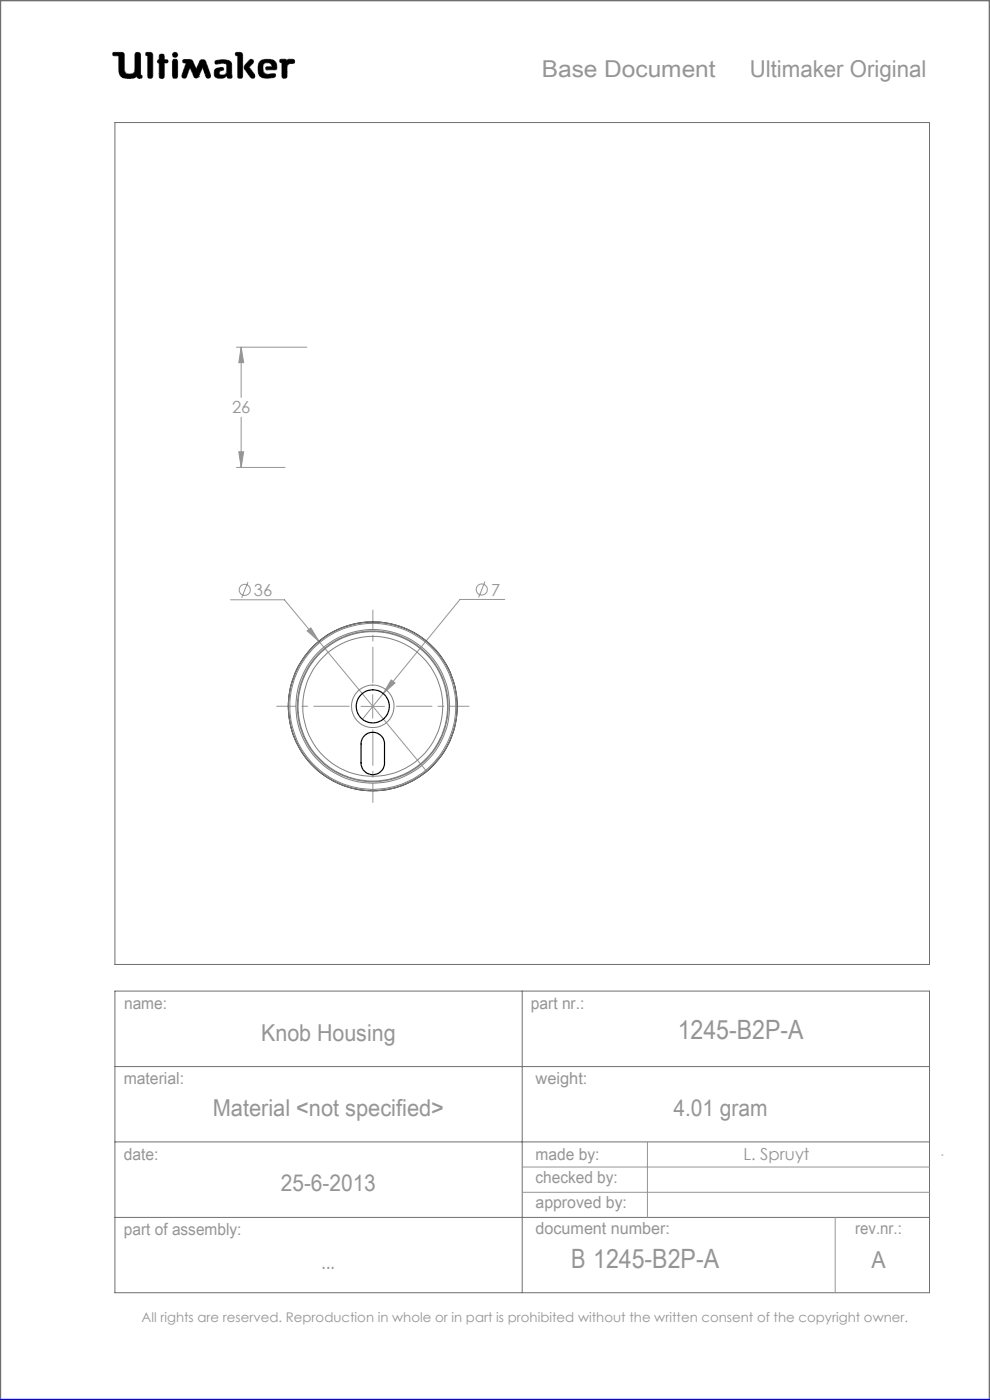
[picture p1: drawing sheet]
<svg xmlns="http://www.w3.org/2000/svg" width="210mm" height="297mm" viewBox="0 0 210 297" stroke-linecap="round" stroke-linejoin="round" font-family="sans-serif">
<g fill="none" stroke="#6f6f6f" stroke-width=".21">
<path d="M24 11.1h1.9l.4 .3 .2 3.9a1.51 1.51 0 0 0 2 0l.2-4a.77 .77 0 0 1 1 0l.1 4.6 .3 .1a.39 .39 0 0 1-.3 .6l-.6-.1-.1-.3a3.8 3.8 0 0 1-3 .3l-.6-.5-.2-.6-.1-3.6h-1a.39 .39 0 0 1-.3-.2 .39 .39 0 0 1 .1-.5zM31 11.1l1.2 .1 .2 .4-.1 4.8a.6 .6 0 0 1-.6 .2 .6 .6 0 0 1-.4-.5v-4.3l-.4-.1zM33.8 12.7v-1.1a.6 .6 0 0 1 .7-.1 .6 .6 0 0 1 .4 .5v.7h.6a.37 .37 0 0 1 0 .6l-.6 .1-.1 3.1a.6 .6 0 0 1-.6 .1 .6 .6 0 0 1-.4-.5v-2.7M33.8 12.7h.1M33.8 13.4h.1M33.8 15.7h.1M33.8 12.7h-.3l-.1 .3v.2l.4 .2M36.7 11.3l.4-.2 .4 .2 .2 .3-.2 .4-.4 .2-.4-.2-.1-.4zM36.8 12.6h.7l.2 .5v3l-.2 .5h-.7l-.2-.5v-3zM38.9 12.7l1.4-.1 .4 .2 .9 1.9 .7-1.6a.73 .73 0 0 1 .7-.5 .73 .73 0 0 1 .7 .5l1 2.8-.1 .5a.53 .53 0 0 1-.5 .2 .53 .53 0 0 1-.4-.3l-.7-2-1 2.1-.4 .2-.4-.2-.9-2.1-.7 2a.54 .54 0 0 1-.5 .3 .54 .54 0 0 1-.5-.2v-.5l.9-2.5-.7-.2zM42.1 16.3h.1M45.6 12.9a3.7 3.7 0 0 1 3.4 .3l.1 .5 .1 2.7a.64 .64 0 0 1-1-.2l-.1-.1a1.93 1.93 0 0 1-2.5 .2 1.32 1.32 0 0 1 .4-1.8l1-.2 .3 .1 .1 .2v.3a.73 .73 0 0 0-.9 .8 .98 .98 0 0 0 1.4 0l.2-.6-.1-1.5a2.59 2.59 0 0 0-2 0l-.4-.2z"/>
<path d="M50 11.1l1.3 .1 .2 .4-.1 4.8a.57 .57 0 0 1-.6 .2 .57 .57 0 0 1-.4-.5v-4.3l-.4-.1zM52.9 12.8l.4-.2 .4 .1 .1 .4-1 1.1 1.2 1.6 .1 .5-.2 .3h-.4a5.9 5.9 0 0 1-1.7-2.2l.1-.6zM55 13.3a2.62 2.62 0 0 1 3.5-.1l.2 1.1-.1 .5h-2l-.2-.1v-.5l1.3-.1-.2-.5a1.24 1.24 0 0 0-1.6 .1l-.1 1.1 .2 .6 .8 .4 1.5-.2 .1 .1v.6a3.8 3.8 0 0 1-3.3-.1 3.2 3.2 0 0 1-.1-2.9zM56.6 14.8h.1M59.4 12.6h1.2l.3 .3a1.21 1.21 0 0 1 1.5-.2v.7l-.9 .1-.6 .4-.1 2.5a.6 .6 0 0 1-.6 .2 .6 .6 0 0 1-.4-.5v-2.8l-.5-.2zM24.4 26h172.8v178.6h-172.8zM24.4 210.3h172.8v63.9h-172.8zM110.8 210.3v63.9M24.4 226.3h172.8M24.4 242.2h172.8M24.4 258.3h172.8"/>
</g>
<path d="M0 297v-297h210v297" fill="none" stroke="#6f6f6f" stroke-width=".5"/>
<g fill="none" stroke="#959595" stroke-width=".21">
<path d="M50.2 73.7h14.9M51.2 73.7l.5 3.2h-1zM51.2 73.7v10.6M50.2 99.2h10.3M50.7 95.8h1l-.5 3.4zM51.2 88.5v10.7M48.9 127.2h11.4l7.4 8.9M52.6 123.5l-1.3 3.3M65.2 133.8l.7-.6 1.8 2.9zM67.7 136.1l22.8 27.5M102.9 123.4l-1.4 3.3M107.1 127.2h-9.5l-16.3 19.9"/>
<path d="M76.6 149.9h5M79.1 147.4v5M81.3 147.1l-4.4 5.5M83 144.2l.8 .7-2.5 2.2zM110.8 247.6h86.4M110.8 252.9h86.4M137.3 242.2v16.1M177.2 258.3v15.9M199.7 245h.3"/>
<circle cx="51.9" cy="125.1" r="1.18"/>
<circle cx="102.2" cy="125.1" r="1.18"/>
</g>
<path d="M0 297h210" fill="none" stroke="#00f" stroke-width=".5"/>
<path d="M45.7 12.9l-.1 .5 .2 .2 1.2-.2 .9 .1 .2 .3-.1 1.4a.84 .84 0 0 1-.6 .7 .84 .84 0 0 1-.9-.3l.1-.4 .4-.2a.36 .36 0 0 0 .4-.4 .36 .36 0 0 0-.4-.3 1.23 1.23 0 0 0-1.6 1 1.07 1.07 0 0 0 .3 1.1 1.07 1.07 0 0 0 1.1 .2h.6l.3-.2a.28 .28 0 0 1 .4-.3 .28 .28 0 0 1 .2 .4 .57 .57 0 0 0 .6 .2 .57 .57 0 0 0 .3-.6l-.1-2.4a1.23 1.23 0 0 0-1.5-1zM50 11.1v.6l.4 .1v4.6l.3 .2h.5l.3-.3v-4.8l-.4-.4zM53 12.7l-1.2 1.3v.5l1.4 2 .6 .1 .2-.2v-.6l-1.2-1.6 1-.9v-.4l-.4-.3zM55.2 12.9a2.9 2.9 0 0 0 .1 3.4l.5 .2 1 .1 1.4-.2 .3-.2-.1-.5-.2-.1-1.4 .2-.6-.2-.3-.4-.1-.5a.99 .99 0 0 1 .7-1.3 .99 .99 0 0 1 1.2 .7l-1.2 .1-.2 .4 .3 .2h1.5a.51 .51 0 0 0 .6-.1 .51 .51 0 0 0 0-.6 1.62 1.62 0 0 0-2-1.5l-1.1 .1zM59.4 12.6l-.1 .6 .5 .1v3l.2 .3h.6l.3-.4v-2.3l.6-.4 .9-.1 .1-.5-.3-.3h-1l-.3 .3-.4-.3zM36.7 12.7l-.1 .3v3.4l.2 .2h.7l.2-.3v-3.4l-.2-.3zM36.6 11.6a.56 .56 0 0 0 1.1 0 .56 .56 0 0 0-1.1 0zM33.8 11.6v1.1l-.4 .2v.4l.4 .1v2.9l.2 .3h.5l.4-.4v-2.8l.7-.1 .1-.4-.3-.2h-.5v-.8l-.2-.4h-.6zM31 11.1l-.1 .6 .4 .1v4.5l.3 .3h.5l.3-.5v-4.7l-.4-.3zM38.8 12.7v.5l.7 .2-.9 2.5 .1 .6 .5 .1 .3-.2 .8-2.1 .9 2.1 .3 .2h.3l.3-.2 .9-2.1 .7 2.1 .6 .2 .4-.2v-.5l-1-2.8-.3-.4h-.7l-.3 .2-.8 1.8-.9-1.9-.4-.2zM24 11.2v.6h1.2v2.7a1.76 1.76 0 0 0 2.2 2.1h.9l.8-.4 .3 .4h.6l.2-.2-.1-.4-.3-.1v-4.4l-.4-.4h-.5l-.3 .4v3.4a.81 .81 0 0 1-1.1 .8h-.1a.86 .86 0 0 1-1-1.1l-.1-3.3-.4-.2z" fill-rule="evenodd" fill="#000"/>
<path d="M74.1 149.8h-15.4M79.1 144.8v-15.4M79.1 154.8v15.4M84.1 149.8h15.4" fill="none" stroke="#959595" stroke-width=".21" stroke-dasharray="15.2 1.3 1.3 1.3" stroke-dashoffset="7.7"/>
<path d="M65.2 133.8l2.5 2.3-1.8-2.9zM83 144.2l-1.7 2.9 2.5-2.2zM51.2 73.7l.5 3.2h-1zM50.7 95.8h1l-.5 3.4z" fill="#959595"/>
<g fill="none" stroke="#000" stroke-width=".25">
<path d="M77.3 156.1a2.49 2.49 0 0 1 2.7-.6 2.49 2.49 0 0 1 1.6 2.3v4.1a2.49 2.49 0 0 1-2.5 2.5 2.49 2.49 0 0 1-2.5-2.5v-4.4l.3-.9z"/>
<circle cx="79.1" cy="149.8" r="17.9"/>
<circle cx="79.1" cy="149.8" r="3.5"/>
</g>
<g fill="none" stroke="#808080" stroke-width=".21">
<circle cx="79.1" cy="149.9" r="17.6"/>
<circle cx="79.1" cy="149.9" r="16.3"/>
<circle cx="79.1" cy="149.8" r="16"/>
<circle cx="79.1" cy="149.9" r="15.8"/>
<circle cx="79.1" cy="149.8" r="14.8"/>
<circle cx="79.1" cy="149.8" r="17.9"/>
<circle cx="79.1" cy="149.8" r="4.5"/>
</g>
<g font-size="5.6" fill="#959595">
<text x="143.8" y="220.3">1245-B2P-A</text>
<text x="121.1" y="269.1">B 1245-B2P-A</text>
</g>
<g font-size="4.9" fill="#959595">
<text x="114.9" y="16.3">Base Document</text>
<text x="159" y="16.3">Ultimaker Original</text>
<text x="55.4" y="220.9">Knob Housing</text>
<text x="45.1" y="236.7">Material &lt;not specified&gt;</text>
<text x="142.8" y="236.7">4.01 gram</text>
<text x="59.6" y="252.7">25-6-2013</text>
<text x="68.2" y="269.3">...</text>
<text x="184.9" y="269.1">A</text>
</g>
<g font-size="3.5" fill="#959595">
<text x="49.2" y="87.7">26</text>
<text x="53.9" y="126.5">36</text>
<text x="104.2" y="126.4">7</text>
<text x="26.3" y="214.1">name:</text>
<text x="112.6" y="214">part nr.:</text>
<text x="26.2" y="229.9">material:</text>
<text x="113.6" y="229.9">weight:</text>
<text x="26.3" y="246">date:</text>
<text x="113.6" y="246">made by:</text>
<text x="113.6" y="251.1">checked by:</text>
<text x="157.7" y="246.2">L. Spruyt</text>
<text x="113.6" y="256.3">approved by:</text>
<text x="26.3" y="262">part of assembly:</text>
<text x="113.6" y="261.8">document number:</text>
<text x="181.4" y="261.9">rev.nr.:</text>
</g>
<text font-size="2.8" fill="#959595" x="30" y="280.4">All rights are reserved. Reproduction in whole or in part is prohibited without the written consent of the copyright owner.</text>
</svg>
